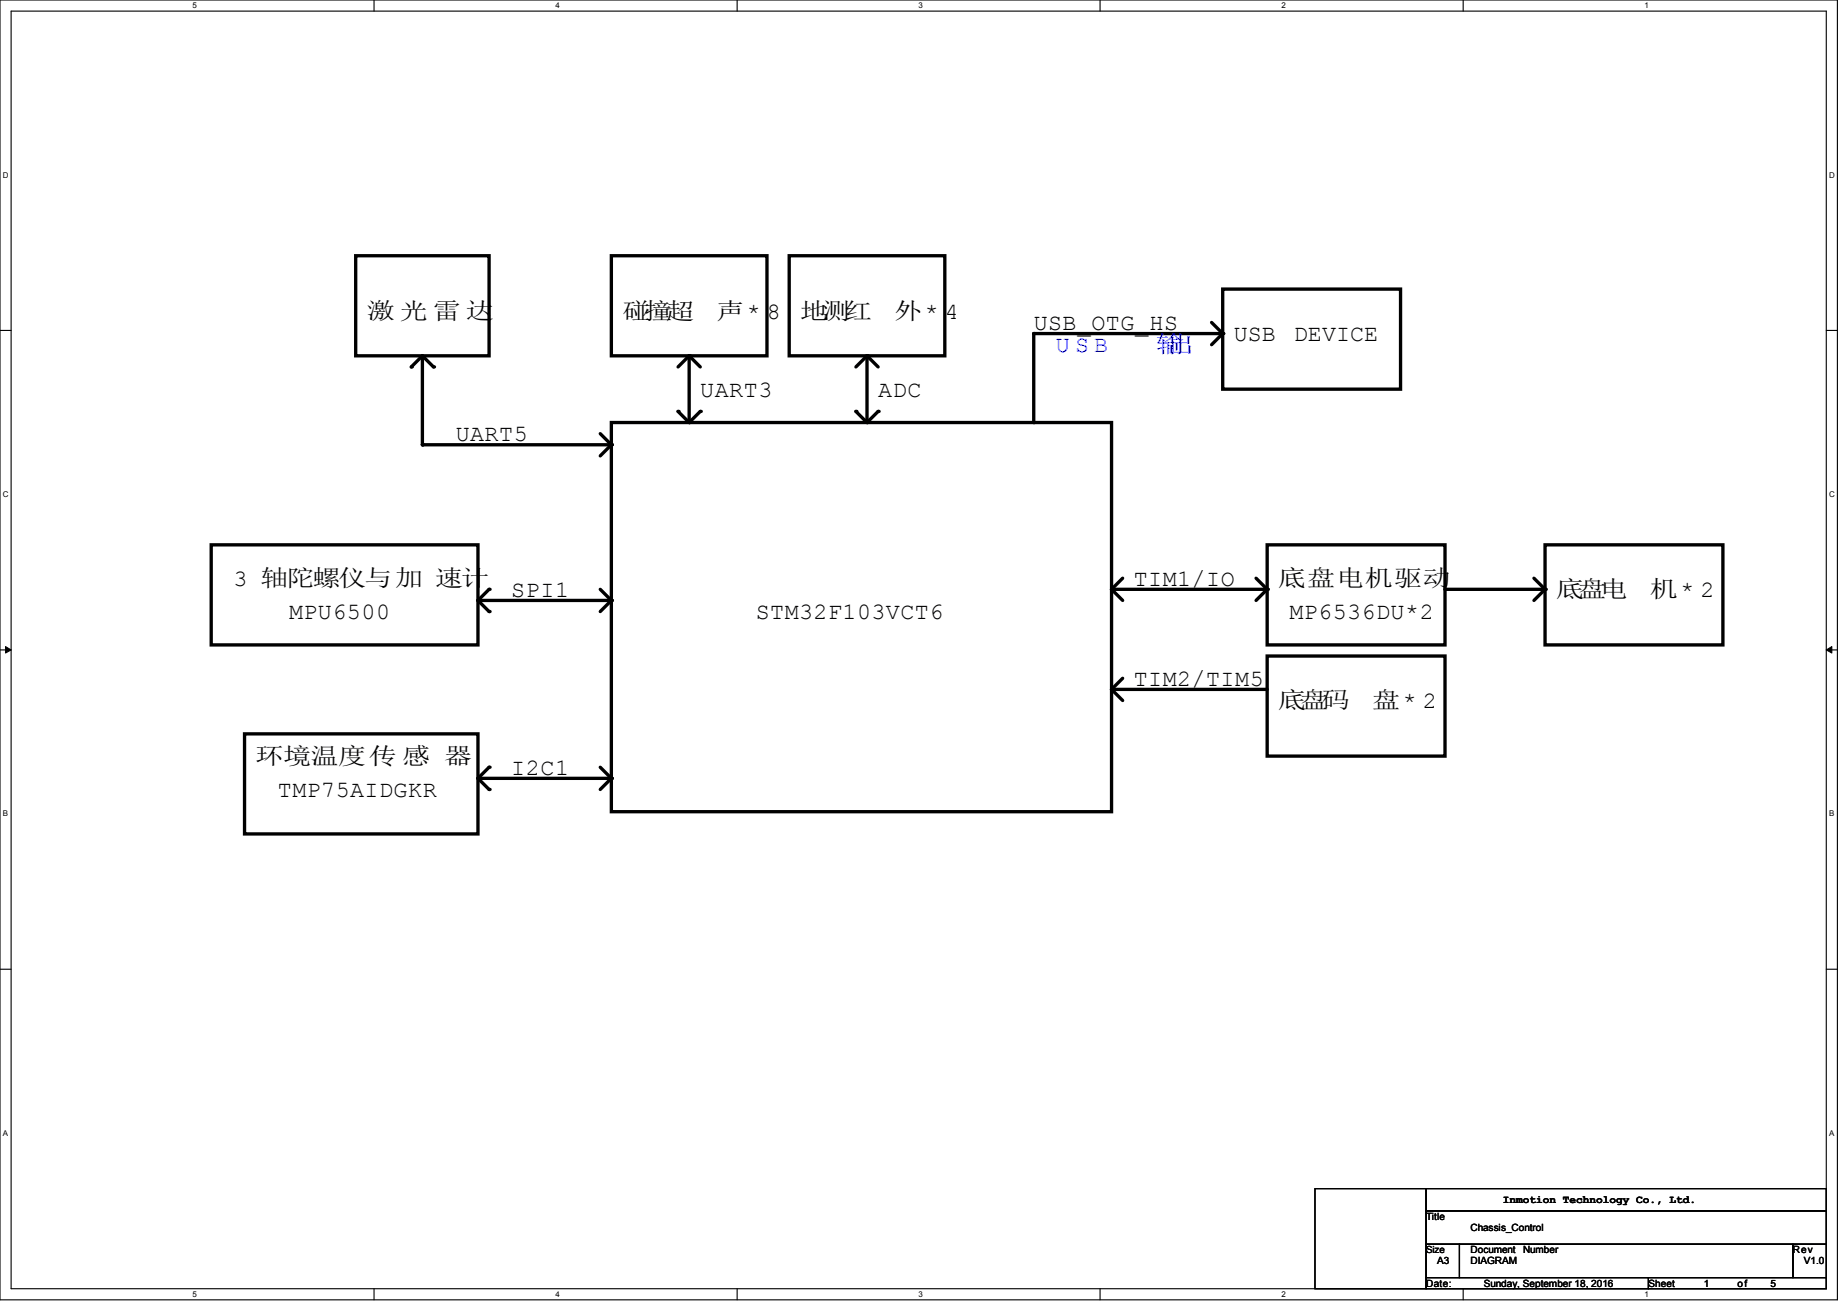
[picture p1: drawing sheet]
<svg xmlns="http://www.w3.org/2000/svg" width="210mm" height="149mm" viewBox="0 0 210 149" stroke-linecap="round" stroke-linejoin="round" font-family="sans-serif">
<path d="M0 0h209.9v148.5h-209.9zM1.3 1.3h207.4v145.9h-207.4z" fill="none" stroke="#000" stroke-width=".13"/>
<g fill="#fff">
<path d="M22 .1h.5v1h-.5z"/>
<path d="M22 147.3h.5v1h-.5z"/>
</g>
<path d="M42.7 0v1.3M42.7 147.2v1.3" fill="none" stroke="#000" stroke-width=".13"/>
<g fill="#fff">
<path d="M63.5 .1h.4v1h-.4z"/>
<path d="M63.5 147.3h.4v1h-.4z"/>
</g>
<path d="M84.2 0v1.3M84.2 147.2v1.3" fill="none" stroke="#000" stroke-width=".13"/>
<g fill="#fff">
<path d="M104.9 .1h.5v1h-.5z"/>
<path d="M104.9 147.3h.5v1h-.5z"/>
</g>
<path d="M125.7 0v1.3M125.7 147.2v1.3" fill="none" stroke="#000" stroke-width=".13"/>
<g fill="#fff">
<path d="M146.4 .1h.5v1h-.5z"/>
<path d="M146.4 147.3h.5v1h-.5z"/>
</g>
<path d="M167.2 0v1.3M167.2 147.2v1.3" fill="none" stroke="#000" stroke-width=".13"/>
<g fill="#fff">
<path d="M187.9 .1h.5v1h-.5z"/>
<path d="M187.9 147.3h.5v1h-.5z"/>
<path d="M.3 19.5h.7v1h-.7z"/>
<path d="M209 19.5h.6v1h-.6z"/>
<path d="M.3 56h.7v1h-.7z"/>
<path d="M209 56h.6v1h-.6z"/>
</g>
<path d="M0 37.7h1.3M208.7 37.7h1.2" fill="none" stroke="#000" stroke-width=".13"/>
<g fill="#fff">
<path d="M.3 92.5h.6v1h-.6z"/>
<path d="M209 92.5h.6v1h-.6z"/>
</g>
<path d="M0 74.2h1.3M208.7 74.2h1.2" fill="none" stroke="#000" stroke-width=".13"/>
<path d="M.6 73.9l.7 .3-.7 .4zM208.7 74.2l.6-.3v.7z" fill="#000" stroke="#000" stroke-width=".11"/>
<g fill="#fff">
<path d="M.3 128.9h.6v1h-.6z"/>
<path d="M209 128.9h.6v1h-.6z"/>
</g>
<path d="M0 110.7h1.3M208.7 110.7h1.2M150.2 135.8h12.7v11.4h-12.7zM162.9 135.8h45.8v2.5h-45.8zM162.9 138.3h45.8v3.8h-45.8zM162.9 142.1h3.9v3.8h-3.9zM162.9 145.9h25.4v1.3h-25.4zM166.8 142.1h38.1v3.8h-38.1zM188.3 145.9h20.4v1.3h-20.4zM204.9 142.1h3.8v3.8h-3.8z" fill="none" stroke="#000" stroke-width=".13"/>
<g fill="none" stroke="#000" stroke-width=".38">
<path d="M40.6 29.2h15.3v11.4h-15.3zM69.8 29.2h17.8v11.4h-17.8zM90.2 29.2h17.7v11.4h-17.7zM138.4 36.8l1.3 1.3M139.7 33h20.3v11.4h-20.3zM139.7 38.1h-21.6v10.2M139.7 38.1l-1.3 1.3M48.3 40.6v10.2h21.5M48.3 40.6l1.2 1.3M48.3 40.6l-1.3 1.3M68.6 49.5l1.2 1.3M69.8 48.3h57.2v44.4h-57.2z"/>
<path d="M69.8 50.8l-1.2 1.3M77.5 47l1.2 1.3M78.7 40.6v7.7M78.7 40.6l1.3 1.3M78.7 40.6l-1.2 1.3M80 47l-1.3 1.3M97.8 47l1.3 1.3M99.1 40.6v7.7M99.1 40.6l1.2 1.3M99.1 40.6l-1.3 1.3M100.3 47l-1.2 1.3M24.1 62.2h30.5v11.5h-30.5z"/>
<path d="M54.6 68.6h15.2M54.6 68.6l1.3 1.2M55.9 67.3l-1.3 1.3M68.6 67.3l1.2 1.3M69.8 68.6l-1.2 1.2M127 67.3h17.8M127 67.3l1.3 1.3M127 78.7h17.8M127 78.7l1.3 1.3M128.3 66l-1.3 1.3M128.3 77.5l-1.3 1.2M143.5 66l1.3 1.3"/>
<path d="M144.8 62.2h20.3v11.5h-20.3zM144.8 74.9h20.3v11.5h-20.3zM144.8 67.3l-1.3 1.3M165.1 67.3h11.4M175.3 66l1.2 1.3M176.5 62.2h20.3v11.5h-20.3zM176.5 67.3l-1.2 1.3M27.9 83.8h26.7v11.4h-26.7zM54.6 88.9h15.2M54.6 88.9l1.3 1.3M55.9 87.6l-1.3 1.3M68.6 87.6l1.2 1.3"/>
<path d="M69.8 88.9l-1.2 1.3"/>
</g>
<g fill="#000">
<circle cx="118.1" cy="38.1" r=".19"/>
<circle cx="139.7" cy="38.1" r=".19"/>
<circle cx="47" cy="41.9" r=".19"/>
<circle cx="48.3" cy="50.8" r=".19"/>
<circle cx="49.5" cy="41.9" r=".19"/>
<circle cx="69.8" cy="50.8" r=".19"/>
<circle cx="77.5" cy="47" r=".19"/>
<circle cx="78.7" cy="48.3" r=".19"/>
<circle cx="78.7" cy="40.6" r=".19"/>
<circle cx="80" cy="47" r=".19"/>
<circle cx="97.8" cy="47" r=".19"/>
<circle cx="99.1" cy="48.3" r=".19"/>
<circle cx="99.1" cy="40.6" r=".19"/>
<circle cx="100.3" cy="47" r=".19"/>
<circle cx="118.1" cy="48.3" r=".19"/>
<circle cx="54.6" cy="68.6" r=".19"/>
<circle cx="55.9" cy="67.3" r=".19"/>
<circle cx="55.9" cy="69.8" r=".19"/>
<circle cx="69.8" cy="68.6" r=".19"/>
<circle cx="127" cy="67.3" r=".19"/>
<circle cx="127" cy="78.7" r=".19"/>
<circle cx="144.8" cy="67.3" r=".19"/>
<circle cx="165.1" cy="67.3" r=".19"/>
<circle cx="176.5" cy="67.3" r=".19"/>
<circle cx="54.6" cy="88.9" r=".19"/>
<circle cx="55.9" cy="87.6" r=".19"/>
<circle cx="55.9" cy="90.2" r=".19"/>
<circle cx="69.8" cy="88.9" r=".19"/>
</g>
<g font-size="2.7">
<text x="41.9" y="36.4">激 光 雷 达</text>
<text x="71.1" y="36.4">碰撞超</text>
<text x="81.8" y="36.4">声* 8</text>
<text x="91.4" y="36.4">地测红</text>
<text x="102.2" y="36.4">外* 4</text>
<text x="118.1" y="37.7">USB_OTG_HS</text>
<text x="141" y="39">USB</text>
<text x="147.8" y="39">DEVICE</text>
<text x="80" y="45.3">UART3</text>
<text x="100.3" y="45.3">ADC</text>
<text x="52.1" y="50.4">UART5</text>
<text x="26.7" y="66.9">3 轴陀螺仪与加 速计</text>
<text x="33" y="70.7">MPU6500</text>
<text x="58.4" y="68.2">SPI1</text>
<text x="86.4" y="70.7">STM32F103VCT6</text>
<text x="129.5" y="66.9">TIM1/IO</text>
<text x="146.1" y="66.9">底盘电机驱动</text>
<text x="147.3" y="70.7">MP6536DU*2</text>
<text x="177.8" y="68.2">底盘电</text>
<text x="188.5" y="68.2">机* 2</text>
<text x="129.5" y="78.3">TIM2/TIM5</text>
<text x="146.1" y="80.9">底盘码</text>
<text x="156.8" y="80.9">盘* 2</text>
<text x="29.2" y="87.2">环境温度传 感 器</text>
<text x="58.4" y="88.5">I2C1</text>
<text x="31.8" y="91">TMP75AIDGKR</text>
</g>
<g font-size="2.7" fill="#00f">
<text x="120.6" y="40.2">U S B</text>
<text x="132.1" y="40.2">输</text>
<text x="133.3" y="40.2">出</text>
</g>
<text font-size="1.3" x="171.7" y="137.4">Inmotion Technology Co., Ltd.</text>
<g font-size="1.1">
<text x="162.9" y="139.3">Title</text>
<text x="162.9" y="143.1">Size</text>
<text x="168" y="140.6">Chassis_Control</text>
<text x="168" y="143.1">Document</text>
<text x="174" y="143.1">Number</text>
<text x="204.8" y="143.1">Rev</text>
<text x="162.9" y="147">Date:</text>
<text x="164.2" y="144.4">A3</text>
<text x="168" y="144.4">DIAGRAM</text>
<text x="169.5" y="147">Sunday, September 18, 2016</text>
<text x="188.3" y="147">Sheet</text>
<text x="194.7" y="147">1</text>
<text x="198.5" y="147">of</text>
<text x="202.3" y="147">5</text>
<text x="206.1" y="144.4">V1.0</text>
</g>
<g font-size=".9">
<text x="22" y=".9">5</text>
<text x="63.5" y=".9">4</text>
<text x="104.9" y=".9">3</text>
<text x="146.4" y=".9">2</text>
<text x="187.9" y=".9">1</text>
<text x=".3" y="20.3">D</text>
<text x="209" y="20.3">D</text>
<text x=".3" y="56.8">C</text>
<text x="209" y="56.8">C</text>
<text x=".3" y="93.3">B</text>
<text x="209" y="93.3">B</text>
<text x=".3" y="129.7">A</text>
<text x="209" y="129.7">A</text>
<text x="22" y="148.1">5</text>
<text x="63.5" y="148.1">4</text>
<text x="104.9" y="148.1">3</text>
<text x="146.4" y="148.1">2</text>
<text x="187.9" y="148.1">1</text>
</g>
</svg>
